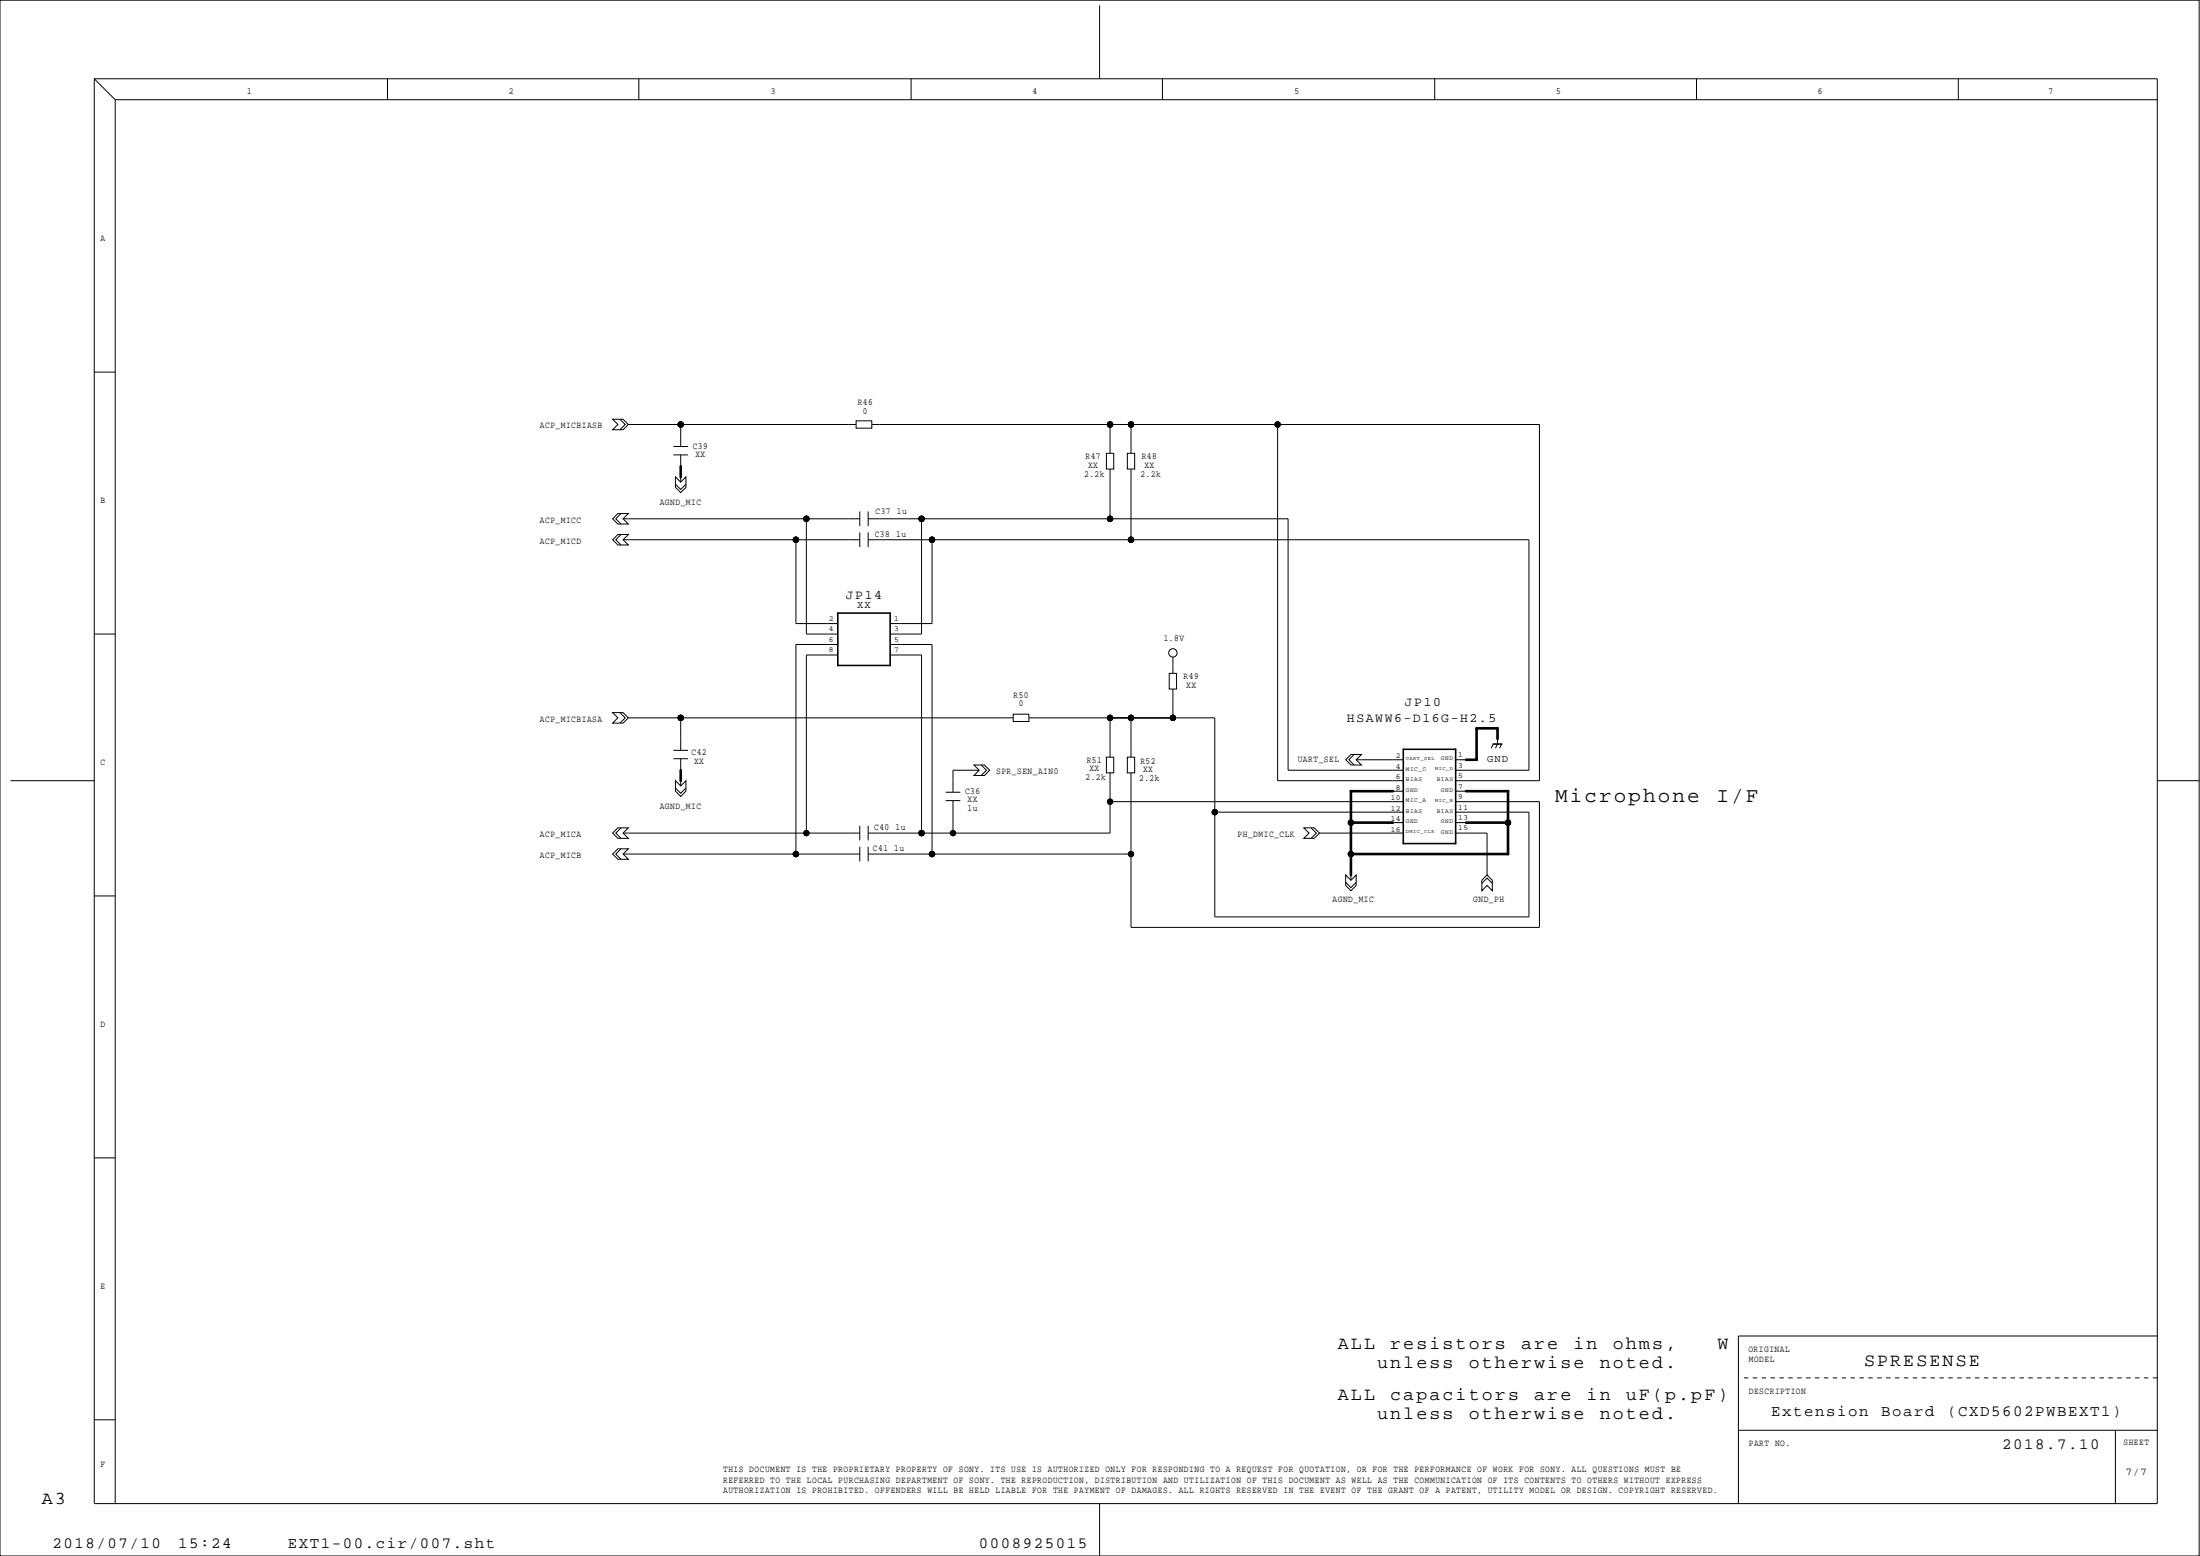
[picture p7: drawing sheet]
<svg xmlns="http://www.w3.org/2000/svg" width="420mm" height="297mm" viewBox="0 0 420 297" stroke-linecap="round" stroke-linejoin="round" font-family="sans-serif">
<g fill="none" stroke="#000" stroke-width=".19">
<path d="M0 0h420v297h-420zM18 15h394v272h-394zM18 15l4 4M22 19h390M22 19v268M74 15v4M122 15v4M174 15v4M210 1v14M222 15v4M274 15v4M324 15v4"/>
<path d="M374 15v4M18 71h4M117 80h2l1 1-1 1h-2l1-1zM117 99l1-1h2l-1 1 1 1h-2zM118.4 80l1 1-1 1M118.6 98l-1 1 1 1M119 99h45.2M120 81h43.5M128.6 85.2h2.8M128.6 86.8h2.8M129 91l1 1 1-1v2l-1 1-1-1zM129 92.4l1 1 1-1"/>
<path d="M130 81v4.2M130 86.8v2.2M130 91v1M154 99v22h6M163.5 80.3h3v1.4h-3zM164.2 97.6v2.8M165.8 99h80.2v48h22M165.8 97.6v2.8M166.5 81h127.5v68h-16M176 99v22h-6M211.3 86.5h1.4v3h-1.4zM212 81v5.5"/>
<path d="M212 89.5v9.5M215.3 86.5h1.4v3h-1.4zM216 81v5.5M216 89.5v13.5M244 81v68h24M117 103l1-1h2l-1 1 1 1h-2zM118.6 102l-1 1 1 1M119 103h45.2M152 103v16h8M164.2 101.6v2.8M165.8 101.6v2.8M165.8 103h126.2v44h-14"/>
<path d="M178 103v16h-8M18 121h4M117 136h2l1 1-1 1h-2l1-1zM118.4 136l1 1-1 1M120 137h73.5M130 137v6.2M160 125h-6v34M160 123h-8v40M170 125h6v34M170 123h8v40M193.5 136.3h3v1.4h-3zM196.5 137h35.5v38h60v-20h-14"/>
<path d="M212 137v7.5M216 137v7.5M223.3 128.5h1.4v3h-1.4zM224 125.4v3.1M224 131.5v5.5M2 149h16M118 158h2l-1 1 1 1h-2l-1-1zM118.6 158l-1 1 1 1M119 159h45.2M128.6 143.2h2.8M128.6 144.8h2.8M129 149l1 1 1-1v2l-1 1-1-1z"/>
<path d="M129 150.4l1 1 1-1M130 144.8v2.2M130 149v1M164.2 157.6v2.8M165.8 157.6v2.8M180.6 151.2h2.8M180.6 152.8h2.8M182 152.8v6.2M186 146h2l1 1-1 1h-2l1-1zM187 147h-5v4.2M187.4 146l1 1-1 1M211.3 144.5h1.4v3h-1.4z"/>
<path d="M212 147.5v11.5h-46.2M212 153h56M215.3 144.5h1.4v3h-1.4zM216 147.5v29.5h78v-24h-16M232 155h36M249 158h2l1 1-1 1h-2l1-1zM250.4 158l1 1-1 1M252 159h16M258 144h2l-1 1 1 1h-2l-1-1zM258.6 144l-1 1 1 1M259 145h9M266 157h2"/>
<path d="M266 151h2M278 159h6v8M278 145h2M278 157h2M278 151h2M285.2 142l-.4 .8M286 141v1l-.4 .8M286.8 142l-.4 .8M412 149h8M18 171h4M117 163l1-1h2l-1 1 1 1h-2zM118.6 162l-1 1 1 1"/>
<path d="M119 163h45.2M164.2 161.6v2.8M165.8 161.6v2.8M165.8 163h50.2M257 167l1 1 1-1v2l-1 1-1-1zM257 168.4l1 1 1-1M258 167v1M283 168.6l1-1 1 1M284 167l1 1v2l-1-1-1 1v-2zM18 221h4M412 255h-80v32M18 271h4"/>
<path d="M332 273h80M333 263h.9M334.7 263h.9M336.4 263h.9M338.1 263h.9M339.8 263h.9M341.5 263h.9M343.2 263h.9M344.9 263h.9M346.6 263h.9M348.3 263h.9M350 263h.9"/>
<path d="M351.7 263h.9M353.4 263h.9M355.1 263h.9M356.8 263h.9M358.5 263h.9M360.2 263h.9M361.9 263h.9M363.6 263h.9M365.3 263h.9M367 263h.9M368.7 263h.9M370.4 263h.8"/>
<path d="M372.1 263h.8M373.8 263h.8M375.5 263h.8M377.2 263h.8M378.9 263h.8M380.6 263h.8M382.3 263h.8M384 263h.8M385.7 263h.8M387.4 263h.8M389.1 263h.8M390.8 263h.8"/>
<path d="M392.5 263h.8M394.2 263h.8M395.9 263h.8M397.6 263h.8M399.3 263h.8M401 263h.8M402.7 263h.8M404 273v14M404.4 263h.8M406.1 263h.8M407.8 263h.8M409.5 263h.8"/>
<path d="M411.2 263h.8M210 287v10"/>
<circle cx="224" cy="124.6" r=".8"/>
</g>
<g fill="#000">
<path d="M129.9 88.8h.2l.2 .2v2l-.3 .3-.2-.3v-2zM159.9 116.9l.3 .1v10l-.2 .2-.1-.2zM159.9 117l10.1-.1 .2 .1-.2 .2h-10zM169.9 116.9l.3 .1v10l-.2 .2-.1-.2zM159.9 126.9h10.1l.2 .1-.2 .2h-10l-.1-.2zM281.9 138.8h.2l.2 .2v6l-.3 .3-.2-.3v-6zM281.8 138.9l.2-.1h4l.3 .2-.3 .3h-4l-.2-.1zM285.8 138.9l.2-.1 .3 .2v2l-.3 .3-.2-.3zM129.8 146.9l.3-.1 .2 .2v2l-.3 .3-.2-.3zM257.9 156.8h.2l.2 .2v6l-.3 .3-.2-.3v-6zM257.9 150.8h.2l.2 .2v6l-.3 .3-.2-.3v-6zM257.8 156.9l.2-.1h8l.3 .2-.3 .3h-8l-.2-.1z"/>
<path d="M257.8 150.9l.2-.1h8l.3 .2-.3 .3h-8l-.2-.1zM267.9 143l.1-.1 .2 .1v18l-.2 .2-.1-.2zM267.9 142.9h10.1l.2 .1-.2 .2h-10l-.1-.2zM277.9 143l.1-.1 .2 .1v18l-.2 .2-.1-.2zM279.8 150.9l.2-.1h8l.3 .2-.3 .3h-8l-.2-.1zM279.8 156.9l.2-.1h8l.3 .2-.3 .3h-8l-.2-.1zM279.8 144.9l.2-.1h2l.3 .2-.3 .3h-2l-.2-.1zM285.1 141.9h1.7l.2 .1-.2 .2h-1.6l-.1-.2zM287.9 150.8h.2l.2 .2v6l-.3 .3-.2-.3v-6zM287.9 156.8h.2l.2 .2v6l-.3 .3-.2-.3v-6zM257.9 162.8h.2l.2 .2v4l-.3 .3-.2-.3v-4zM257.9 162.8h30.1l.3 .2-.3 .3h-30l-.2-.1z"/>
<path d="M267.9 161l10.1-.1 .2 .1-.2 .2h-10z"/>
<circle cx="130" cy="81" r=".6"/>
<circle cx="154" cy="99" r=".6"/>
<circle cx="176" cy="99" r=".6"/>
<circle cx="212" cy="81" r=".6"/>
<circle cx="212" cy="99" r=".6"/>
<circle cx="216" cy="81" r=".6"/>
<circle cx="244" cy="81" r=".6"/>
<circle cx="152" cy="103" r=".6"/>
<circle cx="178" cy="103" r=".6"/>
<circle cx="216" cy="103" r=".6"/>
<circle cx="130" cy="137" r=".6"/>
<circle cx="212" cy="137" r=".6"/>
<circle cx="216" cy="137" r=".6"/>
<circle cx="224" cy="137" r=".6"/>
<circle cx="154" cy="159" r=".6"/>
<circle cx="176" cy="159" r=".6"/>
<circle cx="182" cy="159" r=".6"/>
<circle cx="212" cy="153" r=".6"/>
<circle cx="232" cy="155" r=".6"/>
<circle cx="258" cy="157" r=".6"/>
<circle cx="288" cy="157" r=".6"/>
<circle cx="152" cy="163" r=".6"/>
<circle cx="178" cy="163" r=".6"/>
<circle cx="216" cy="163" r=".6"/>
<circle cx="258" cy="163" r=".6"/>
</g>
<g font-size="4">
<text x="297" y="153">Microphone</text>
<text x="327.8" y="153">I/F</text>
</g>
<g font-size="3.5">
<text x="255.5" y="257.4">ALL</text>
<text x="265.5" y="257.4">resistors</text>
<text x="290.5" y="257.4">are</text>
<text x="300.5" y="257.4">in</text>
<text x="308" y="257.4">ohms,</text>
<text x="328" y="257.4">W</text>
<text x="263" y="261.1">unless</text>
<text x="280.5" y="261.1">otherwise</text>
<text x="305.5" y="261.1">noted.</text>
<text x="356" y="260.8">SPRESENSE</text>
<text x="255.5" y="267.2">ALL</text>
<text x="265.5" y="267.2">capacitors</text>
<text x="293" y="267.2">are</text>
<text x="303" y="267.2">in</text>
<text x="310.5" y="267.2">uF(p.pF)</text>
<text x="263" y="270.9">unless</text>
<text x="280.5" y="270.9">otherwise</text>
<text x="305.5" y="270.9">noted.</text>
<text x="8" y="287">A3</text>
</g>
<g font-size="3">
<text x="338.2" y="270.3">Extension</text>
<text x="359.3" y="270.3">Board</text>
<text x="371.9" y="270.3">(CXD5602PWBEXT1)</text>
<text x="382.4" y="276.5">2018.7.10</text>
<text x="10" y="295.5">2018/07/10</text>
<text x="34" y="295.5">15:24</text>
<text x="55" y="295.5">EXT1-00.cir/007.sht</text>
<text x="187" y="295.5">0008925015</text>
</g>
<g font-size="2.5">
<text x="161.6" y="114.3">JP14</text>
<text x="257.2" y="137.8">HSAWW6-D16G-H2.5</text>
<text x="268.3" y="134.8">JP10</text>
</g>
<g font-size="2">
<text x="163.7" y="116.1">XX</text>
<text x="284" y="145.5">GND</text>
<text x="406" y="281.5">7/7</text>
</g>
<g font-size="1.8">
<text x="47.2" y="18">1</text>
<text x="97.2" y="18">2</text>
<text x="147.2" y="18">3</text>
<text x="197.2" y="18">4</text>
<text x="247.2" y="18">5</text>
<text x="297.2" y="18">5</text>
<text x="347.2" y="18">6</text>
<text x="391.2" y="18">7</text>
<text x="19.2" y="46">A</text>
<text x="163.8" y="77.3">R46</text>
<text x="103.1" y="81.8">ACP_MICBIASB</text>
<text x="164.8" y="78.9">0</text>
<text x="132.3" y="85.7">C39</text>
<text x="132.8" y="87.3">XX</text>
<text x="207.3" y="87.7">R47</text>
<text x="207.8" y="89.3">XX</text>
<text x="218" y="87.7">R48</text>
<text x="218.5" y="89.3">XX</text>
<text x="207" y="91.1">2.2k</text>
<text x="217.8" y="91.1">2.2k</text>
<text x="19.2" y="96">B</text>
<text x="103.1" y="99.8">ACP_MICC</text>
<text x="126" y="96.4">AGND_MIC</text>
<text x="167.2" y="98.2">C37</text>
<text x="171.3" y="98.2">1u</text>
<text x="103.1" y="103.8">ACP_MICD</text>
<text x="167" y="102.4">C38</text>
<text x="171.1" y="102.4">1u</text>
<text x="222.2" y="122.3">1.8V</text>
<text x="226" y="129.7">R49</text>
<text x="226.5" y="131.3">XX</text>
<text x="103.1" y="137.8">ACP_MICBIASA</text>
<text x="193.5" y="133.2">R50</text>
<text x="194.5" y="134.8">0</text>
<text x="19.2" y="146">C</text>
<text x="132.1" y="144.2">C42</text>
<text x="132.6" y="145.8">XX</text>
<text x="190.3" y="147.8">SPR_SEN_AIN0</text>
<text x="207.3" y="148.8">2.2k</text>
<text x="207.5" y="145.6">R51</text>
<text x="208" y="147.2">XX</text>
<text x="217.5" y="149.1">2.2k</text>
<text x="217.8" y="145.8">R52</text>
<text x="218.3" y="147.4">XX</text>
<text x="247.8" y="145.5">UART_SEL</text>
<text x="126" y="154.4">AGND_MIC</text>
<text x="184.3" y="151.6">C36</text>
<text x="184.8" y="154.8">1u</text>
<text x="184.8" y="153.2">XX</text>
<text x="103.1" y="159.8">ACP_MICA</text>
<text x="166.9" y="158.4">C40</text>
<text x="171" y="158.4">1u</text>
<text x="236.4" y="159.8">PH_DMIC_CLK</text>
<text x="103.1" y="163.8">ACP_MICB</text>
<text x="166.7" y="162.4">C41</text>
<text x="170.8" y="162.4">1u</text>
<text x="254.5" y="172.1">AGND_MIC</text>
<text x="281.4" y="172.1">GND_PH</text>
<text x="19.2" y="196">D</text>
<text x="19.2" y="246">E</text>
<text x="333.9" y="258.1">ORIGINAL</text>
<text x="334" y="260">MODEL</text>
<text x="334" y="266">DESCRIPTION</text>
<text x="405.5" y="275.8">SHEET</text>
<text x="19.2" y="280">F</text>
<text x="138.1" y="281">THIS DOCUMENT IS THE PROPRIETARY PROPERTY OF SONY. ITS USE IS AUTHORIZED ONLY FOR RESPONDING TO A REQUEST FOR QUOTATION, OR FOR THE PERFORMANCE OF WORK FOR SONY. ALL QUESTIONS MUST BE</text>
<text x="334" y="276">PART NO.</text>
<text x="138.1" y="283">REFERRED TO THE LOCAL PURCHASING DEPARTMENT OF SONY. THE REPRODUCTION, DISTRIBUTION AND UTILIZATION OF THIS DOCUMENT AS WELL AS THE COMMUNICATION OF ITS CONTENTS TO OTHERS WITHOUT EXPRESS</text>
<text x="138.1" y="285">AUTHORIZATION IS PROHIBITED. OFFENDERS WILL BE HELD LIABLE FOR THE PAYMENT OF DAMAGES. ALL RIGHTS RESERVED IN THE EVENT OF THE GRANT OF A PATENT, UTILITY MODEL OR DESIGN. COPYRIGHT RESERVED.</text>
</g>
<g font-size="1.5">
<text x="158.3" y="118.5">2</text>
<text x="170.8" y="118.5">1</text>
<text x="158.3" y="122.5">6</text>
<text x="158.3" y="120.5">4</text>
<text x="158.3" y="124.5">8</text>
<text x="170.8" y="120.5">3</text>
<text x="170.8" y="124.5">7</text>
<text x="170.8" y="122.5">5</text>
<text x="266.6" y="144.8">2</text>
<text x="266.6" y="146.8">4</text>
<text x="266.6" y="148.8">6</text>
<text x="278.5" y="144.5">1</text>
<text x="278.5" y="146.5">3</text>
<text x="278.5" y="148.5">5</text>
<text x="265.6" y="152.8">10</text>
<text x="265.6" y="154.8">12</text>
<text x="266.6" y="150.8">8</text>
<text x="278.5" y="150.5">7</text>
<text x="278.5" y="152.5">9</text>
<text x="278.5" y="154.5">11</text>
<text x="265.6" y="156.8">14</text>
<text x="265.6" y="158.8">16</text>
<text x="278.5" y="156.5">13</text>
<text x="278.5" y="158.5">15</text>
</g>
<g font-size="1.2">
<text x="268.5" y="147.1">MIC_C</text>
<text x="268.5" y="149.1">BIAS</text>
<text x="274.4" y="149.1">BIAS</text>
<text x="275.2" y="145.1">GND</text>
<text x="268.5" y="151.1">GND</text>
<text x="268.5" y="153.1">MIC_A</text>
<text x="268.5" y="155.1">BIAS</text>
<text x="274.4" y="155.1">BIAS</text>
<text x="275.2" y="151.1">GND</text>
<text x="268.5" y="157.1">GND</text>
<text x="275.2" y="157.1">GND</text>
<text x="275.2" y="159.1">GND</text>
</g>
<g font-size="1">
<text x="268.5" y="145">UART_SEL</text>
<text x="274.1" y="147">MIC_D</text>
<text x="274.1" y="153">MIC_B</text>
<text x="268.5" y="159">DMIC_CLK</text>
</g>
</svg>
